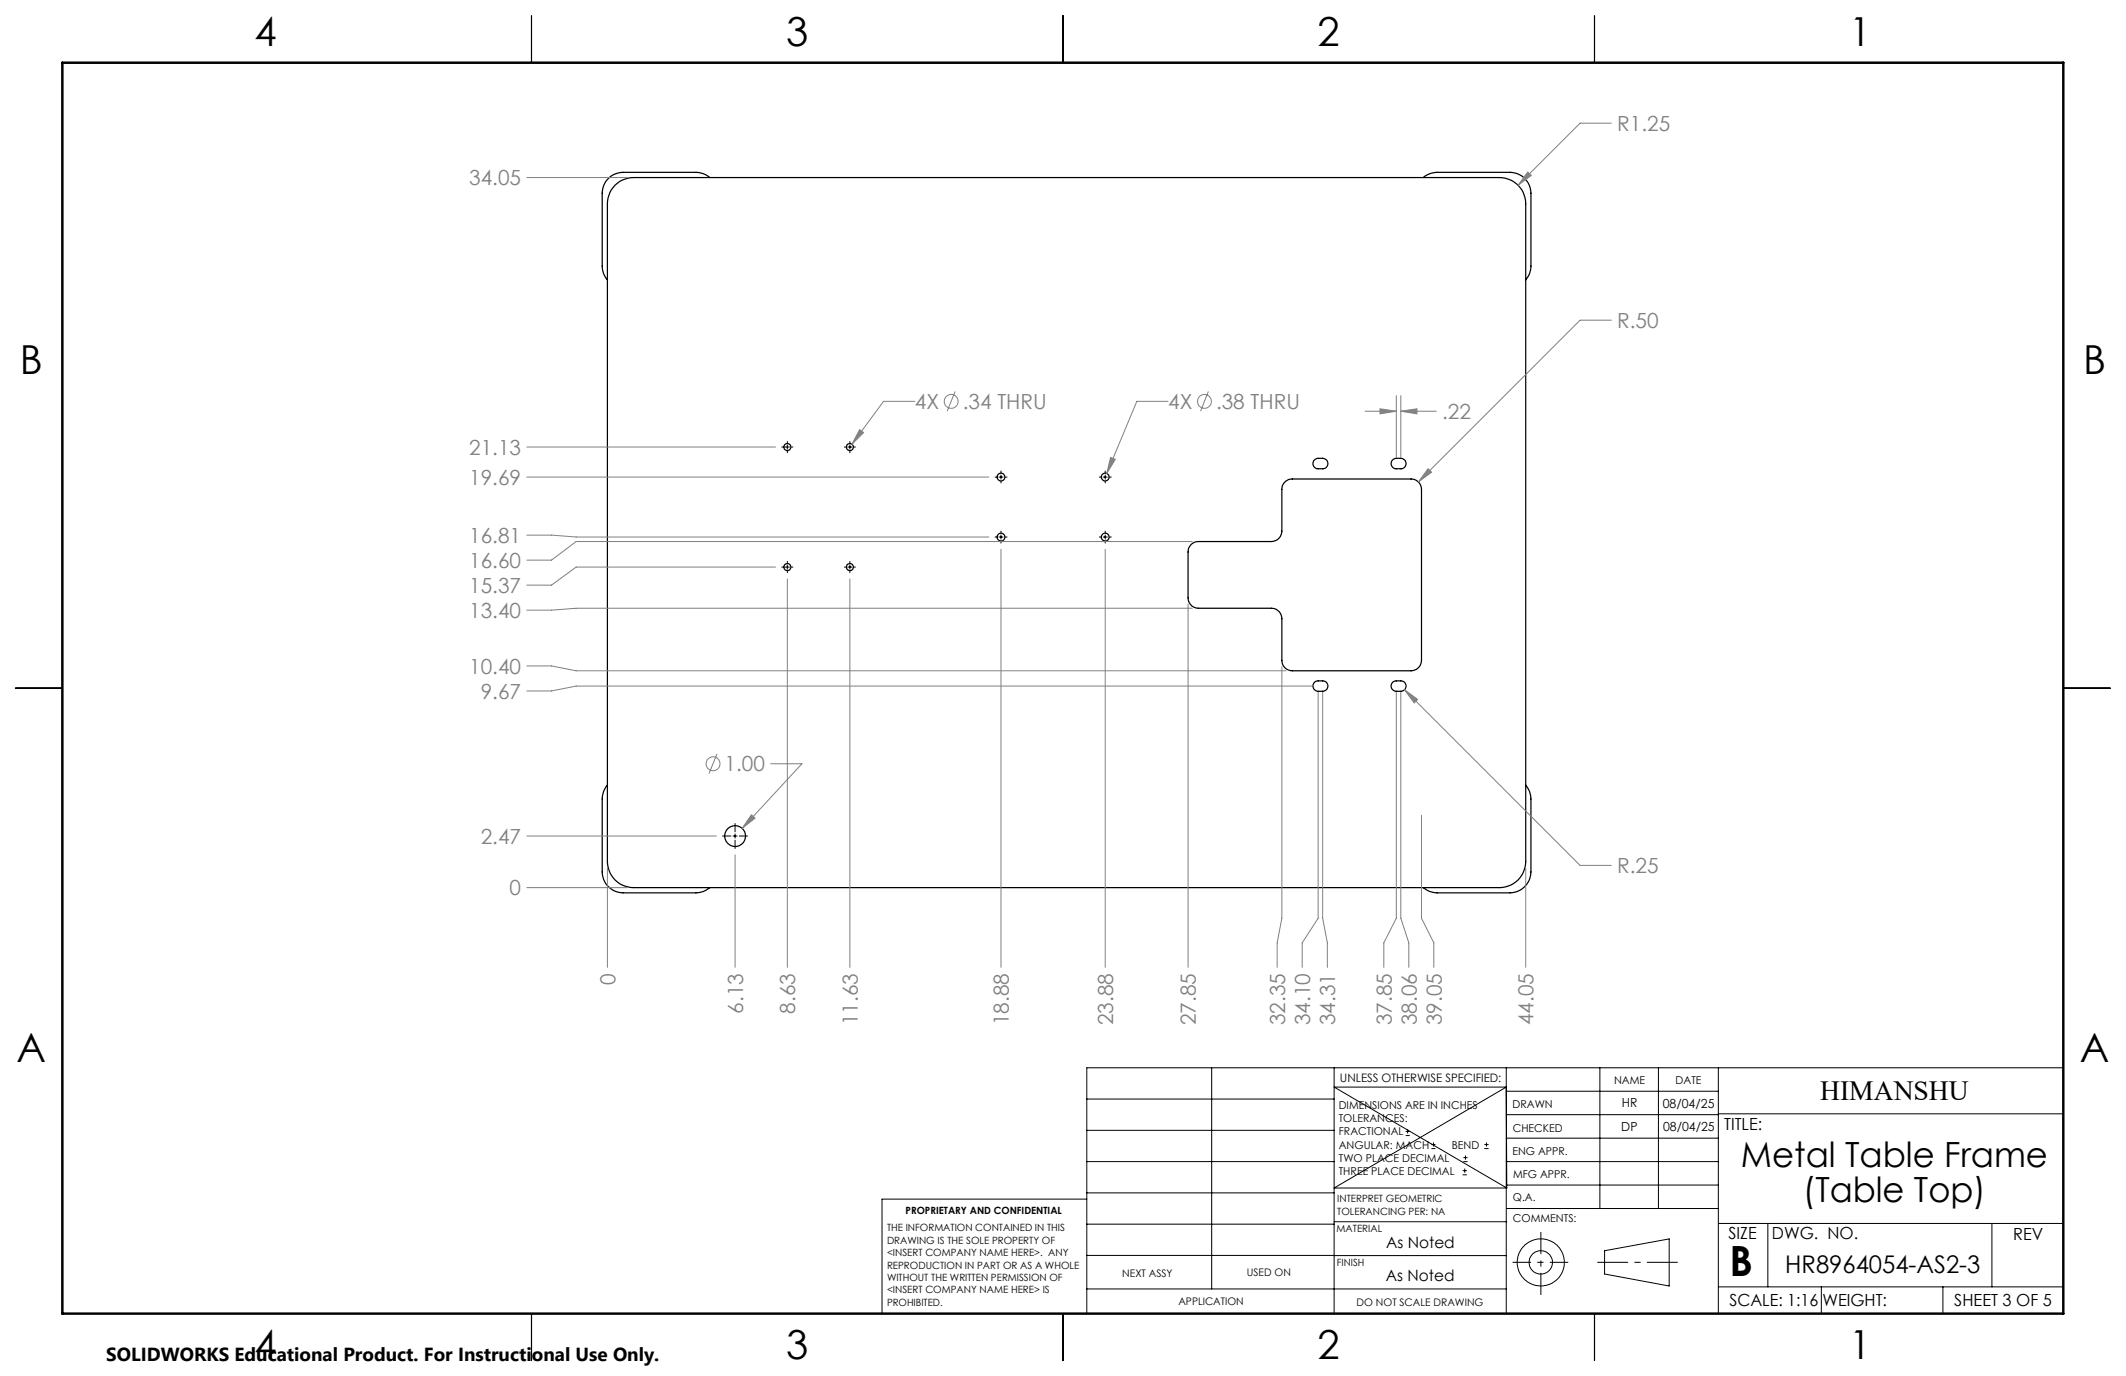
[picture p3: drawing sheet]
<svg xmlns="http://www.w3.org/2000/svg" width="432mm" height="279mm" viewBox="0 0 432 279" stroke-linecap="round" stroke-linejoin="round" font-family="sans-serif">
<g fill="none" stroke="#000" stroke-width=".25">
<path d="M107.9 3.2v9.5M215.9 3.2v9.5M323.8 3.2v9.5M124.9 37.6l1.5-1 1.1-.4 1.2-.1h175.9a5.3 5.3 0 0 1 5.3 5.2v133.6a5.3 5.3 0 0 1-5.3 5.3h-175.9a5.3 5.3 0 0 1-5.3-5.3v-133.6l.1-1.1 .4-1.1zM144.2 36.1l-1.3-.8-1.5-.3h-14.9a4.3 4.3 0 0 0-4.2 4.2v14.8l.3 1.6 .8 1.2M289.1 36.1l1.3-.8 1.5-.3h14.8a4.3 4.3 0 0 1 4.2 4.2v14.8l-.2 1.6-.8 1.2M266.8 93.5l.2-.2a1.87 1.87 0 0 1 1.9-.2 1.05 1.05 0 0 1 .8 1.1 1.05 1.05 0 0 1-1.1 1 1.63 1.63 0 0 1-1.6-.3l-.3-.6zM282.7 93.5l.2-.2a1.87 1.87 0 0 1 1.9-.2 1.05 1.05 0 0 1 .8 1.1 1.05 1.05 0 0 1-1.1 1 1.63 1.63 0 0 1-1.6-.3l-.4-.6zM242 110.5l.7-.4 .7-.1h14.8a2.15 2.15 0 0 0 2.1-2.2v-8.4a2.09 2.09 0 0 1 2.2-2.1h24.1a2.15 2.15 0 0 1 2.1 2.1v34.7a2.15 2.15 0 0 1-2.1 2.1h-24.1a2.09 2.09 0 0 1-2.2-2.1v-8.5a2.09 2.09 0 0 0-2.1-2.1h-14.8a2.09 2.09 0 0 1-2.1-2.1v-9.3l.1-.8zM3.1 139.7h9.6M267 138.5a2.1 2.1 0 0 1 1.9-.2 1.05 1.05 0 0 1 .8 1.1 1.05 1.05 0 0 1-1.1 1 1.68 1.68 0 0 1-1.8-.5l-.1-.7zM282.9 138.5a2.1 2.1 0 0 1 1.9-.2 1.05 1.05 0 0 1 .8 1.1 1.05 1.05 0 0 1-1.1 1 1.68 1.68 0 0 1-1.8-.5l-.2-.7z"/>
<path d="M419.1 139.7h9.5M123.4 159.4l-.8 1.3-.3 1.5v14.9a4.3 4.3 0 0 0 4.2 4.2h14.9l1.5-.3 1.3-.8M309.9 159.4l.8 1.3 .2 1.5v14.9a4.3 4.3 0 0 1-4.2 4.2h-14.8l-1.5-.3-1.3-.8M107.9 266.7v9.6M215.9 266.7v9.6M323.8 266.7v9.6"/>
<circle cx="159.9" cy="90.8" r=".71"/>
<circle cx="172.6" cy="90.8" r=".71"/>
<circle cx="203.3" cy="96.9" r=".79"/>
<circle cx="224.5" cy="96.9" r=".79"/>
<circle cx="159.9" cy="115.1" r=".72"/>
<circle cx="172.6" cy="115.1" r=".72"/>
<circle cx="203.3" cy="109.1" r=".79"/>
<circle cx="224.5" cy="109.1" r=".79"/>
<circle cx="149.3" cy="169.8" r="2.12"/>
</g>
<g fill="none" stroke="#808080" stroke-width=".2">
<path d="M107 36.1h20.4M310.3 34.9l.7 .7-2.7 2zM327.3 25h-6.4l-12.6 12.6M194 79.5l-1.6 4M245.4 79.5l-1.6 4M327.3 65h-6.4l-32.8 32.9M107 96.9h93.8M107 90.8h50.5M174.6 87.2l.8 .6-2.4 2.4zM185.8 81.5h-6.3l-6.5 8.7M225.6 92.9l.9 .4-1.7 2.8zM237.2 81.5h-6.3l-6.1 14.6"/>
<path d="M277.2 83.5h6.4M280.3 83l3.3 .5-3.3 .5zM283.6 80.3v12.6M284.5 83.5l3.3-.5v1zM284.5 80.3v12.6M284.5 83.5h7.2M290.1 95.2l.7 .7-2.7 2zM107 108.7h5l5 .3h83.8M157.5 115.1h-40.5l-5 3.7h-5M159.9 117.5v78.9M172.6 117.5v78.9M203.3 111.5v84.9"/>
<path d="M224.5 111.5v84.9M242.1 110h-125.1l-5 3.7h-5M107 135.2h5l5 1h144.2M241.3 122.7v73.7M242.1 123.5h-125.1l-5 .4h-5M260.3 135.4v51l-.9 5.1v4.9M266.5 139.3h-149.5l-5 1h-5M145.6 153.1l-1.6 4M156.5 155.1h6.4l-12.2 13.1M267.7 140.6v45.8l-3.2 5.1v4.9M268.6 140.6v45.8l1 5.1v4.9M283.6 140.6v45.8l-2.5 5.1v4.9"/>
<path d="M284.5 140.6v45.8l1.6 5.1v4.9M285.3 140.1l2.6 1.9-.7 .7zM285.3 140.1l35.6 35.6h6.4M107 169.8h38.5M123.4 176.2v20.2M149.3 173.6v22.8M152.6 165.5l.8 .6-2.7 2.1zM288.7 165.6v20.8l2.5 5.1v4.9M309.9 176.2v20.2M107 180.2h20.4"/>
<circle cx="193.2" cy="81.5" r="1.4"/>
<circle cx="244.6" cy="81.5" r="1.4"/>
<circle cx="144.8" cy="155.1" r="1.4"/>
</g>
<g fill="none" stroke="#000" stroke-width=".2">
<path d="M158.8 90.8h.3M159.5 90.8h.8M159.9 89.6v.3M159.9 90.3v.9M159.9 91.6v.3M160.8 90.8h.2M171.5 90.8h.3M172.2 90.8h.8M172.6 89.6v.3M172.6 90.3v.9M172.6 91.6v.3M173.5 90.8h.2"/>
<path d="M202.1 96.9h.4M202.9 96.9h.8M203.3 95.6v.4M203.3 96.4v.9M203.3 97.7v.4M204.2 96.9h.3M223.3 96.9h.3M224 96.9h.9M224.5 95.6v.4M224.5 96.4v.9M224.5 97.7v.4M225.3 96.9h.4"/>
<path d="M158.8 115.1h.3M159.5 115.1h.8M159.9 114v.3M159.9 114.7v.9M159.9 116v.3M160.8 115.1h.2M171.5 115.1h.3M172.2 115.1h.8M172.6 114v.3M172.6 114.7v.9M172.6 116v.3M173.5 115.1h.2"/>
<path d="M202.1 109h.4M202.9 109h.8M203.3 107.8v.4M203.3 108.6v.9M203.3 109.9v.4M204.2 109h.3M223.3 109h.3M224 109h.9M224.5 107.8v.4M224.5 108.6v.9M224.5 109.9v.4M225.3 109h.4"/>
<path d="M146.8 169.8h1.6M148.9 169.8h.8M149.3 167.2v1.7M149.3 169.3v.9M149.3 170.6v1.7M150.1 169.8h1.7M246.1 216.8v44.9M271 216.8v49.9M305.9 216.8v49.9M324.9 216.8v28.6M336.8 216.8v28.6M349 216.8v49.9"/>
<path d="M419.1 216.8h-198.4v49.9M220.7 235.9h50.3M220.7 229.5h50.3M220.7 223.2h50.3M285.5 230.6h.8M285.5 229.7h.8M285.9 229.3v.9M290.7 233.2h.8M290.7 232.4h.8M291.1 232v.8M297.1 238.5h.8M297.1 237.7h.8"/>
<path d="M297.2 235.9h.9M297.2 235.1h.9M297.5 237.3v.8M297.6 234.6v.9M301.5 233.2h.8M301.5 232.4h.8M301.9 232v.8M305.9 235.9h43.1M305.9 231.1h43.1M305.9 226.3h43.1M305.9 221.6h43.1M305.9 220.7h-34.9l35 20.5"/>
<path d="M305.9 220.7l-34.9 20.5h35M305.9 220.7l.1 20.5M349 226.2h70.1M220.7 248.6h50.3M220.7 242.2h50.3M220.7 254.9h50.3M220.7 243.5h-41.6v23.2M271 255h34.9M271 248.1h35M305.9 240.6h43.1M306 245.4h43M325.9 254l13.1-2.4v9.5l-13.1-2.4z"/>
<path d="M349 248.4h70.1M359.1 248.4v12.9M404.6 248.4v12.9M220.7 261.7h85.2M349 261.3h70.1M369.9 261.3v5.4M394.6 261.3v5.4"/>
<circle cx="312.9" cy="256.3" r="2.38"/>
<circle cx="312.9" cy="256.3" r="4.8"/>
</g>
<path d="M324.4 256.3h16.4" fill="none" stroke="#000" stroke-width=".2" stroke-dasharray="15.2 1.3 1.3 1.3" stroke-dashoffset="9" stroke-linecap="butt"/>
<path d="M318.5 256.3h-11.3" fill="none" stroke="#000" stroke-width=".2" stroke-dasharray="15.2 1.3 1.3 1.3" stroke-dashoffset="11.5" stroke-linecap="butt"/>
<path d="M313 250.2v12.7" fill="none" stroke="#000" stroke-width=".2" stroke-dasharray="15.2 1.3 1.3 1.3" stroke-dashoffset="10.8" stroke-linecap="butt"/>
<path d="M12.7 12.7h406.4v254h-406.4z" fill="none" stroke="#000" stroke-width=".5"/>
<path d="M310.3 34.9l-2 2.7 2.7-2zM285.3 140.1l1.9 2.6 .7-.7zM290.1 95.2l-2 2.7 2.7-2zM152.6 165.5l-1.9 2.7 2.7-2.1zM284.5 83.5l3.3-.5v1zM280.3 83l3.3 .5-3.3 .5zM225.6 92.9l-.8 3.2 1.7-2.8zM174.6 87.2l-1.6 3 2.4-2.4z" fill="#808080"/>
<text font-size="8.5" x="351.3" y="259">B</text>
<g font-size="8.1">
<text x="51.7" y="9.3">4</text>
<text x="159.7" y="9.3">3</text>
<text x="267.6" y="9.3">2</text>
<text x="375.6" y="9.3">1</text>
<text x="4" y="76">B</text>
<text x="423.1" y="76">B</text>
<text x="3.3" y="215.7">A</text>
<text x="422.4" y="215.7">A</text>
<text x="51.7" y="276">4</text>
<text x="159.7" y="276">3</text>
<text x="267.6" y="276">2</text>
<text x="375.6" y="276">1</text>
</g>
<g font-size="7.1">
<text x="353.6" y="236.9">Metal Table Frame</text>
<text x="366.2" y="244">(Table Top)</text>
</g>
<text font-size="5.6" x="369.7" y="223.3">HIMANSHU</text>
<text font-size="4.9" x="362.6" y="258.5">HR8964054-AS2-3</text>
<g font-size="4.2" fill="#808080">
<text x="328.5" y="26.6">R1.25</text>
<text x="95.3" y="37.6">34.05</text>
<text x="328.5" y="66.6">R.50</text>
<text x="185.8" y="83">4X</text>
<text x="195.5" y="83">.34 THRU</text>
<text x="237.3" y="83">4X</text>
<text x="247" y="83">.38 THRU</text>
<text x="292.9" y="85.1">.22</text>
<text x="95.3" y="92.4">21.13</text>
<text x="95.3" y="98.4">19.69</text>
<text x="95.3" y="110.2">16.81</text>
<text x="95.3" y="115.3">16.60</text>
<text x="95.3" y="125.5">13.40</text>
<text x="95.3" y="120.4">15.37</text>
<text x="95.3" y="136.8">10.40</text>
<text x="97.6" y="141.9">9.67</text>
<text x="147.2" y="156.6">1.00</text>
<text x="97.6" y="171.3">2.47</text>
<text x="328.5" y="177.3">R.25</text>
<text x="103.5" y="181.8">0</text>
<text x="125" y="199.9" transform="rotate(-90 125 199.9)">0</text>
<text x="150.9" y="205.8" transform="rotate(-90 150.9 205.8)">6.13</text>
<text x="161.5" y="205.8" transform="rotate(-90 161.5 205.8)">8.63</text>
<text x="174.2" y="208.2" transform="rotate(-90 174.2 208.2)">11.63</text>
<text x="204.9" y="208.2" transform="rotate(-90 204.9 208.2)">18.88</text>
<text x="226.1" y="208.2" transform="rotate(-90 226.1 208.2)">23.88</text>
<text x="242.9" y="208.2" transform="rotate(-90 242.9 208.2)">27.85</text>
<text x="261" y="208.2" transform="rotate(-90 261 208.2)">32.35</text>
<text x="266.1" y="208.2" transform="rotate(-90 266.1 208.2)">34.10</text>
<text x="271.2" y="208.2" transform="rotate(-90 271.2 208.2)">34.31</text>
<text x="282.7" y="208.2" transform="rotate(-90 282.7 208.2)">37.85</text>
<text x="287.8" y="208.2" transform="rotate(-90 287.8 208.2)">38.06</text>
<text x="292.9" y="208.2" transform="rotate(-90 292.9 208.2)">39.05</text>
<text x="311.5" y="208.2" transform="rotate(-90 311.5 208.2)">44.05</text>
</g>
<text font-size="3.8" x="21.6" y="276.3">SOLIDWORKS Educational Product. For Instructional Use Only.</text>
<g font-size="3.4">
<text x="350.2" y="229.5">TITLE:</text>
<text x="351.1" y="251.6">SIZE</text>
<text x="359.9" y="251.6">DWG. NO.</text>
<text x="408.9" y="251.7">REV</text>
<text x="351.2" y="265.2">SCALE: 1:16</text>
<text x="370.1" y="265.3">WEIGHT:</text>
<text x="396.9" y="265.2">SHEET 3 OF 5</text>
</g>
<g font-size="3.2">
<text x="281.6" y="253.3">As Noted</text>
<text x="281.5" y="260.1">As Noted</text>
</g>
<g font-size="2.5">
<text x="329.4" y="224.8">HR</text>
<text x="337.7" y="224.9">08/04/25</text>
<text x="329.3" y="229.6">DP</text>
<text x="337.8" y="229.7">08/04/25</text>
</g>
<text font-size="2.4" x="272.2" y="219.7">UNLESS OTHERWISE SPECIFIED:</text>
<g font-size="2.2">
<text x="327.8" y="220.1">NAME</text>
<text x="340.3" y="220.2">DATE</text>
<text x="271.9" y="225.3">DIMENSIONS ARE IN INCHES</text>
<text x="271.9" y="227.9">TOLERANCES:</text>
<text x="307.2" y="224.9">DRAWN</text>
<text x="271.9" y="230.6">FRACTIONAL</text>
<text x="271.9" y="233.2">ANGULAR: MACH</text>
<text x="294.9" y="233.2">BEND</text>
<text x="307.3" y="229.8">CHECKED</text>
<text x="271.9" y="235.9">TWO PLACE DECIMAL</text>
<text x="271.9" y="238.5">THREE PLACE DECIMAL</text>
<text x="307.2" y="234.4">ENG APPR.</text>
<text x="307.3" y="239.2">MFG APPR.</text>
<text x="307.3" y="243.9">Q.A.</text>
<text x="307.3" y="248.1">COMMENTS:</text>
</g>
<g font-size="2.1">
<text x="227.9" y="259.2">NEXT ASSY</text>
<text x="253.3" y="259.2">USED ON</text>
<text x="239.3" y="265">APPLICATION</text>
<text x="275.5" y="265.1">DO NOT SCALE DRAWING</text>
</g>
<g font-size="2">
<text x="271.6" y="244.1">INTERPRET GEOMETRIC</text>
<text x="180.2" y="250">THE INFORMATION CONTAINED IN THIS</text>
<text x="183.9" y="246.4">PROPRIETARY AND CONFIDENTIAL</text>
<text x="271.5" y="250.2">MATERIAL</text>
<text x="271.6" y="246.6">TOLERANCING PER: NA</text>
<text x="180.2" y="252.5">DRAWING IS THE SOLE PROPERTY OF</text>
<text x="180.2" y="255.1">&lt;INSERT COMPANY NAME HERE&gt;. ANY</text>
<text x="180.2" y="257.6">REPRODUCTION IN PART OR AS A WHOLE</text>
<text x="271.5" y="257">FINISH</text>
<text x="180.2" y="260.1">WITHOUT THE WRITTEN PERMISSION OF</text>
<text x="180.2" y="262.6">&lt;INSERT COMPANY NAME HERE&gt; IS</text>
<text x="180.2" y="265.2">PROHIBITED.</text>
</g>
</svg>
